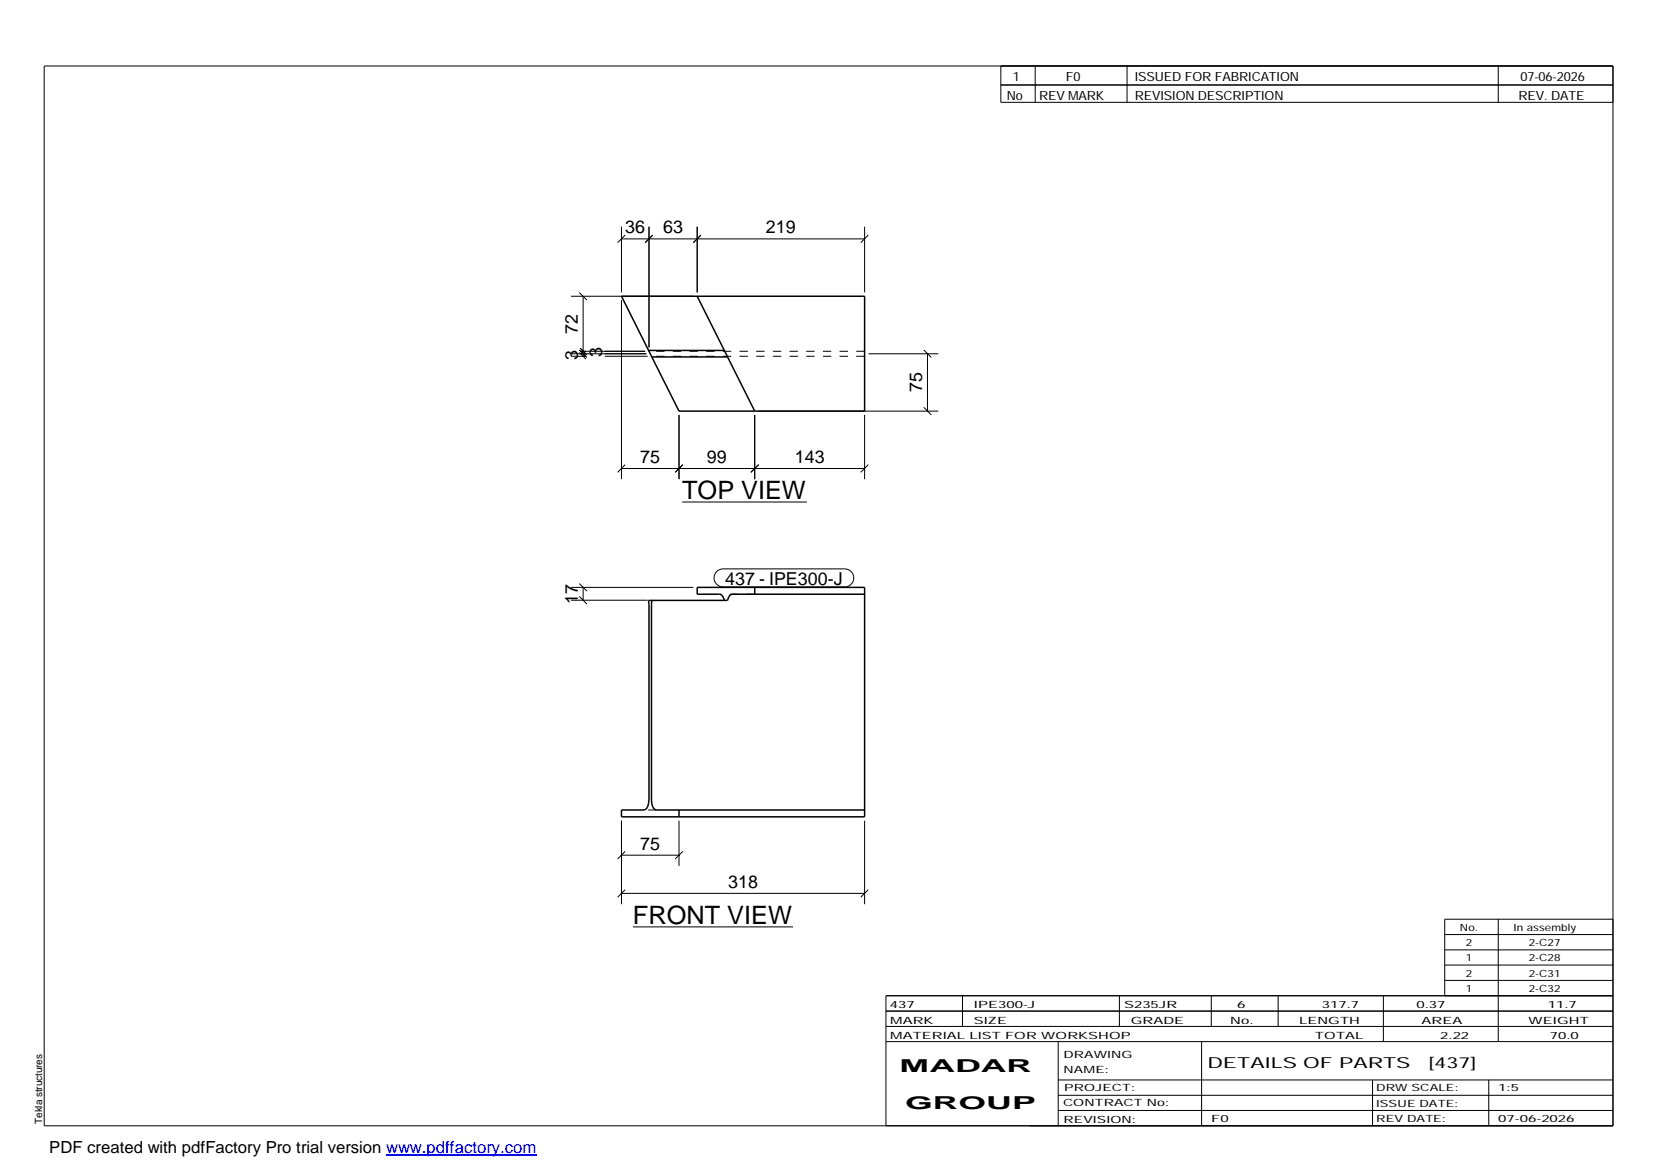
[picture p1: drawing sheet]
<svg xmlns="http://www.w3.org/2000/svg" width="420mm" height="297mm" viewBox="0 0 420 297" stroke-linecap="round" stroke-linejoin="round" font-family="sans-serif">
<path d="M157.8 75.2h61.7v29.2h-47.1zM177 75.2l14.6 29.2M164.6 89h19.3M165.5 90.6h19.2M165.5 152.4l-.1 50.7a2.13 2.13 0 0 0 1.3 2.5h52.8M191.6 149.1v1.8M219.5 150.9h-33.6l-.5 .1-.7 1.4h-20.1l.2 50.7a2.25 2.25 0 0 1-1.3 2.5h-5.7v1.8h61.7v-58.3h-42.5v1.8h5.7l.5 .1 .4 .6 .3 .8M172.4 205.6v1.8" fill="none" stroke="#000" stroke-width=".38"/>
<path d="M219.5 89.2h-54.7M219.5 90.5h-54.1M191.6 150.9h-8.9M166.7 205.6h-3.2" fill="none" stroke="#000" stroke-width=".25" stroke-dasharray="2.1 2.1" stroke-linecap="butt"/>
<g fill="none" stroke="#000" stroke-width=".25">
<path d="M11.2 16.7h398.3v269.1h-398.3zM254.1 16.7v9.3h155.4M262.8 16.7v9.3M286.1 16.7v9.3M380.4 16.7v9.3M254.1 21.6h155.4M157.8 57.6v16.6M158.7 59.7l-1.9 1.9M164.8 57.6v30.6M165.7 59.7l-1.9 1.9M177 57.6v16.6M177.9 59.7l-1.9 1.9"/>
<path d="M219.5 57.6v16.6M220.4 59.7l-1.9 1.9M144.9 75.2h31.1M147.1 74.3l1.9 1.9M148 75.2v15.3M157.8 76.2v45.5M157.8 60.6h61.7M144.9 89.8h19.2M144.9 90.5h3.9M147.1 89.5l1.7 1.7M147.1 88.8l1.9 1.9M147.3 89.2h16.5"/>
<path d="M148.8 89.9l-1.5-1.5 1.7 1.7M153.5 90.5h10.9M220.5 89.8h17.7M234.5 88.8l1.9 1.9M235.5 89.8v14.6M157.8 118.9h61.7M158.7 118l-1.9 1.9M172.4 105.4v16.3M173.4 118l-2 1.9M191.6 105.4v16.3M192.6 118l-2 1.9M192.6 104.4h45.6"/>
<path d="M219.5 105.4v16.3M220.4 118l-1.9 1.9M234.5 103.4l1.9 2M173.2 127.5h31.7M144.9 152.4h19.5M144.9 149.1h31.1M147.1 151.4l1.9 2M147.1 148.2l1.9 1.9M148 149.1v3.3M181.9 145.1l.8-.5 .9-.2h30.9a2.29 2.29 0 0 1 2.2 2.3 2.29 2.29 0 0 1-2.2 2.3h-30.9a2.27 2.27 0 0 1-2.2-1.4 2.27 2.27 0 0 1 .5-2.5zM157.8 208.4v21.2M157.8 217.1h14.6"/>
<path d="M158.7 216.1l-1.9 2M172.4 208.4v11.4M173.4 216.1l-2 2M219.5 208.4v21.2M157.8 226.8h61.7M158.7 225.9l-1.9 1.9M160.7 235.3h40.6M220.4 225.9l-1.9 1.9M366.8 237.3h42.7M380.4 233.4v31M409.5 233.4h-42.7v19.4M224.9 256.7h184.6"/>
<path d="M244.3 252.8v7.8M284.2 252.8v7.8M307.5 252.8v7.8M324.5 252.8v7.8M351.2 252.8v11.6M366.8 241.2h42.7M366.8 245h42.7M366.8 248.9h42.7M409.5 252.8h-184.6v33M224.9 264.4h184.6M224.9 260.6h184.6M268.6 264.4v21.4"/>
<path d="M268.6 274.2h140.9M268.6 278.1h140.9M305.1 264.4v21.4M348.4 274.2v11.6M378 274.2v11.6M268.6 281.9h140.9"/>
</g>
<path d="M98 293.3h38.2" fill="none" stroke="#00f" stroke-width=".3"/>
<g font-size="6.4">
<text x="173.2" y="126.7">TOP VIEW</text>
<text x="160.7" y="234.6">FRONT VIEW</text>
</g>
<g font-size="4.5">
<text x="158.7" y="59.3">36</text>
<text x="168.4" y="59.3">63</text>
<text x="194.4" y="59.3">219</text>
<text x="146.7" y="84.7" transform="rotate(-90 146.7 84.7)">72</text>
<text x="146.7" y="91.4" transform="rotate(-90 146.7 91.4)">3</text>
<text x="152.9" y="90.7" transform="rotate(-90 152.9 90.7)">3</text>
<text x="234.1" y="99.6" transform="rotate(-90 234.1 99.6)">75</text>
<text x="162.6" y="117.5">75</text>
<text x="179.5" y="117.5">99</text>
<text x="201.8" y="117.5">143</text>
<text x="184.1" y="148.4">437 - IPE300-J</text>
<text x="146.7" y="153.3" transform="rotate(-90 146.7 153.3)">17</text>
<text x="162.6" y="215.7">75</text>
<text x="184.8" y="225.4">318</text>
<text x="228.4" y="272.3">MADAR</text>
<text x="229.8" y="281.6">GROUP</text>
</g>
<text font-size="4.2" x="12.5" y="292.7">PDF created with pdfFactory Pro trial version www.pdffactory.com</text>
<g font-size="3.9">
<text x="306.5" y="271.3">DETAILS OF PARTS</text>
<text x="362.7" y="271.3">[437]</text>
</g>
<g font-size="3.2">
<text x="257.1" y="20.5">1</text>
<text x="270.6" y="20.5">F0</text>
<text x="288.1" y="20.5">ISSUED FOR FABRICATION</text>
<text x="386" y="20.5">07-06-2026</text>
<text x="255.6" y="25.5">No</text>
<text x="263.8" y="25.5">REV MARK</text>
<text x="288.1" y="25.5">REVISION DESCRIPTION</text>
<text x="385.5" y="25.5">REV. DATE</text>
</g>
<g font-size="2.5">
<text x="370.6" y="236.3">No.</text>
<text x="384.3" y="236.3">In assembly</text>
<text x="372.1" y="240.2">2</text>
<text x="372.1" y="244.1">1</text>
<text x="388.1" y="240.2">2-C27</text>
<text x="388.1" y="244.1">2-C28</text>
<text x="372.1" y="247.9">2</text>
<text x="372.1" y="251.8">1</text>
<text x="388.1" y="247.9">2-C31</text>
<text x="388.1" y="251.8">2-C32</text>
<text x="225.9" y="255.9">437</text>
<text x="247.3" y="255.9">IPE300-J</text>
<text x="285.4" y="255.9">S235JR</text>
<text x="314.1" y="255.9">6</text>
<text x="335.6" y="255.9">317.7</text>
<text x="359.6" y="255.9">0.37</text>
<text x="392.9" y="255.9">11.7</text>
<text x="226" y="263.7">MATERIAL LIST FOR WORKSHOP</text>
<text x="226" y="259.9">MARK</text>
<text x="247.2" y="259.9">SIZE</text>
<text x="287.1" y="259.9">GRADE</text>
<text x="312.3" y="259.9">No.</text>
<text x="329.8" y="259.9">LENGTH</text>
<text x="333.8" y="263.7">TOTAL</text>
<text x="360.9" y="259.9">AREA</text>
<text x="365.6" y="263.7">2.22</text>
<text x="388.1" y="259.9">WEIGHT</text>
<text x="393.4" y="263.7">70.0</text>
<text x="270" y="268.5">DRAWING</text>
<text x="270" y="272.5">NAME:</text>
<text x="269.9" y="280.9">CONTRACT No:</text>
<text x="270.2" y="277">PROJECT:</text>
<text x="349.4" y="277.1">DRW SCALE:</text>
<text x="349.4" y="281">ISSUE DATE:</text>
<text x="380.4" y="277.1">1:5</text>
<text x="10.7" y="285.4" transform="rotate(-90 10.7 285.4)">Tekla structures</text>
<text x="270" y="285">REVISION:</text>
<text x="307.5" y="284.8">F0</text>
<text x="349.4" y="284.8">REV DATE:</text>
<text x="380.4" y="284.8">07-06-2026</text>
</g>
</svg>
